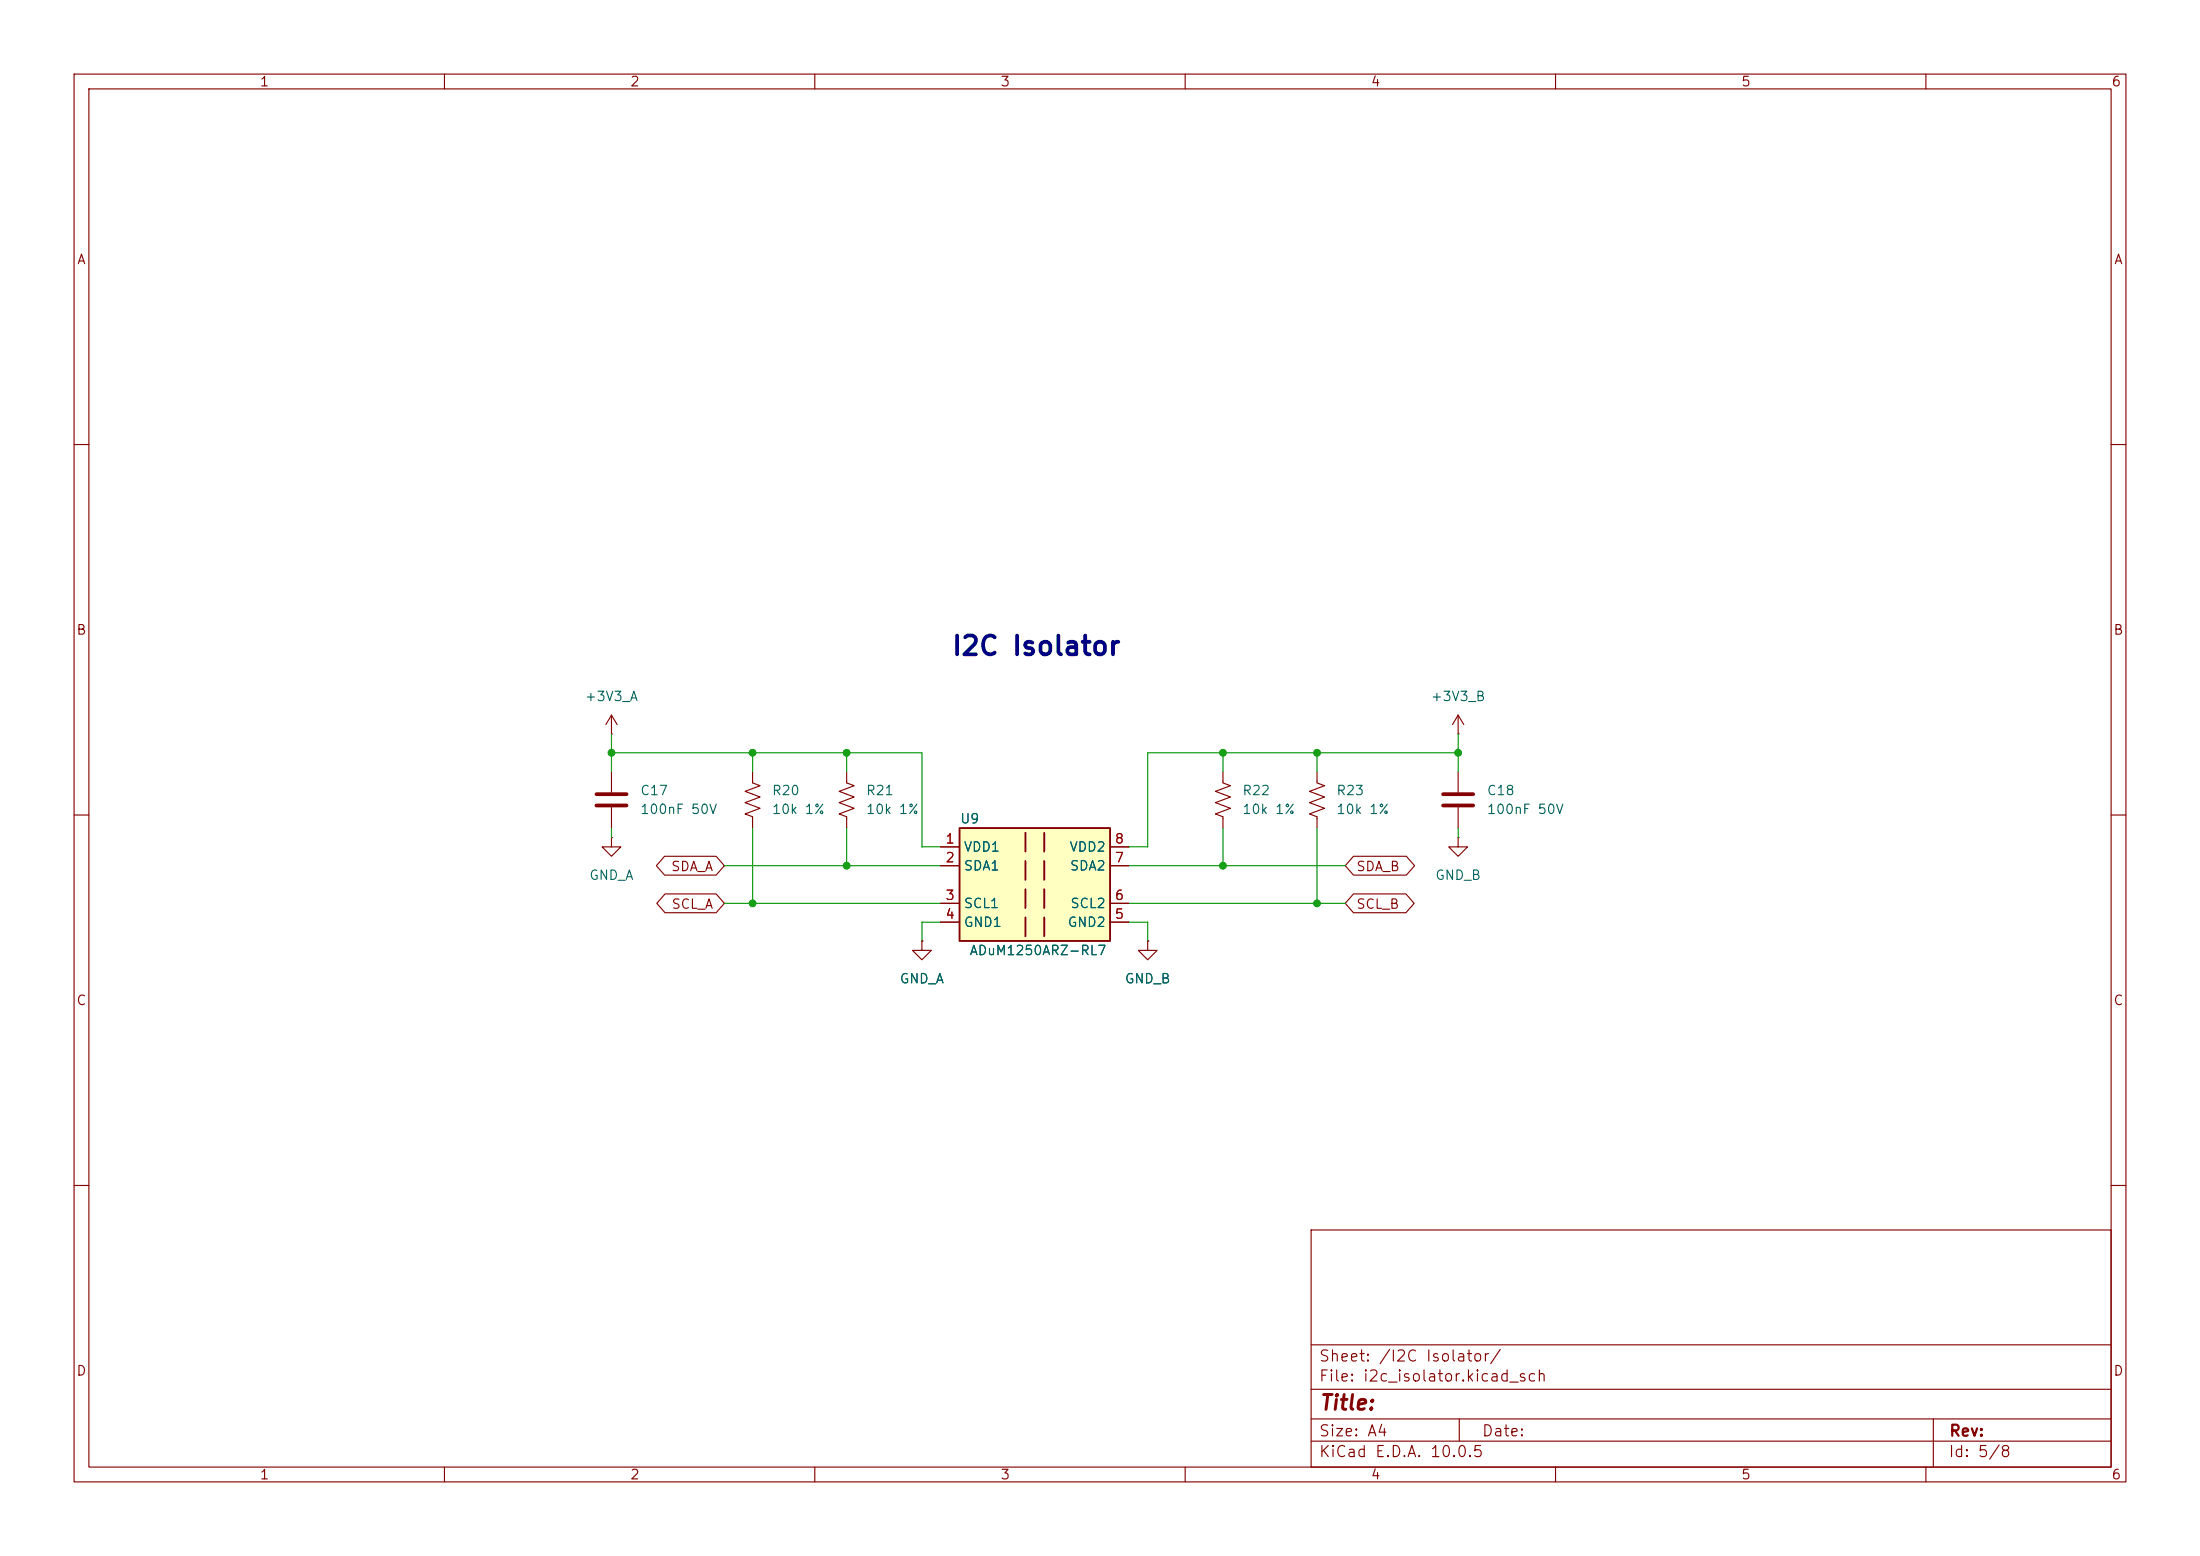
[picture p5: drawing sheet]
(kicad_sch
 (version 20260306)
 (generator "eeschema")
 (generator_version "10.0")
 (paper "A4")
 (lib_symbols
  (symbol "Device:C"
   (pin_numbers (hide yes))
   (pin_names
    (offset 0.254)) (exclude_from_sim no) (in_bom yes) (on_board yes)
   (in_pos_files yes)
   (duplicate_pin_numbers_are_jumpers no)
   (property "Reference" "C" (at 0.635 2.54 0) (show_name no) (do_not_autoplace no) (effects (font (size 1.27 1.27)) (justify left)))
   (property "Value" "C" (at 0.635 -2.54 0) (show_name no) (do_not_autoplace no) (effects (font (size 1.27 1.27)) (justify left)))
   (property "Footprint" "" (at 0.9652 -3.81 0) (show_name no) (do_not_autoplace no) (hide yes) (effects (font (size 1.27 1.27))))
   (property "Datasheet" "" (at 0 0 0) (show_name no) (do_not_autoplace no) (hide yes) (effects (font (size 1.27 1.27))))
   (property "Description" "Unpolarized capacitor" (at 0 0 0) (show_name no) (do_not_autoplace no) (hide yes) (effects (font (size 1.27 1.27))))
   (symbol "C_0_1"
    (polyline (pts (xy -2.032 0.762) (xy 2.032 0.762)) (stroke (width 0.508) (type default)) (fill (type none)))
    (polyline (pts (xy -2.032 -0.762) (xy 2.032 -0.762)) (stroke (width 0.508) (type default)) (fill (type none))))
   (symbol "C_1_1"
    (pin passive line (at 0 3.81 270) (length 2.794) (name "" (effects (font (size 1.27 1.27)))) (number "1" (effects (font (size 1.27 1.27)))))
    (pin passive line (at 0 -3.81 90) (length 2.794) (name "" (effects (font (size 1.27 1.27)))) (number "2" (effects (font (size 1.27 1.27))))))
   (embedded_fonts no))
  (symbol "Device:R_US"
   (pin_numbers (hide yes))
   (pin_names
    (offset 0)) (exclude_from_sim no) (in_bom yes) (on_board yes)
   (in_pos_files yes)
   (duplicate_pin_numbers_are_jumpers no)
   (property "Reference" "R" (at 2.54 0 90) (show_name no) (do_not_autoplace no) (effects (font (size 1.27 1.27))))
   (property "Value" "R_US" (at -2.54 0 90) (show_name no) (do_not_autoplace no) (effects (font (size 1.27 1.27))))
   (property "Footprint" "" (at 1.016 -0.254 90) (show_name no) (do_not_autoplace no) (hide yes) (effects (font (size 1.27 1.27))))
   (property "Datasheet" "" (at 0 0 0) (show_name no) (do_not_autoplace no) (hide yes) (effects (font (size 1.27 1.27))))
   (property "Description" "Resistor, US symbol" (at 0 0 0) (show_name no) (do_not_autoplace no) (hide yes) (effects (font (size 1.27 1.27))))
   (symbol "R_US_0_1"
    (polyline (pts (xy 0 2.286) (xy 0 2.54)) (stroke (width 0) (type default)) (fill (type none)))
    (polyline (pts (xy 0 2.286) (xy 1.016 1.905) (xy 0 1.524) (xy -1.016 1.143) (xy 0 0.762)) (stroke (width 0) (type default)) (fill (type none)))
    (polyline (pts (xy 0 0.762) (xy 1.016 0.381) (xy 0 0) (xy -1.016 -0.381) (xy 0 -0.762)) (stroke (width 0) (type default)) (fill (type none)))
    (polyline (pts (xy 0 -0.762) (xy 1.016 -1.143) (xy 0 -1.524) (xy -1.016 -1.905) (xy 0 -2.286)) (stroke (width 0) (type default)) (fill (type none)))
    (polyline (pts (xy 0 -2.286) (xy 0 -2.54)) (stroke (width 0) (type default)) (fill (type none))))
   (symbol "R_US_1_1"
    (pin passive line (at 0 3.81 270) (length 1.27) (name "" (effects (font (size 1.27 1.27)))) (number "1" (effects (font (size 1.27 1.27)))))
    (pin passive line (at 0 -3.81 90) (length 1.27) (name "" (effects (font (size 1.27 1.27)))) (number "2" (effects (font (size 1.27 1.27))))))
   (embedded_fonts no))
  (symbol "Isolator:ADuM1250" (exclude_from_sim no) (in_bom yes) (on_board yes)
   (in_pos_files yes)
   (duplicate_pin_numbers_are_jumpers no)
   (property "Reference" "U" (at -10.16 8.89 0) (show_name no) (do_not_autoplace no) (effects (font (size 1.27 1.27)) (justify left)))
   (property "Value" "ADuM1250" (at -2.032 8.89 0) (show_name no) (do_not_autoplace no) (effects (font (size 1.27 1.27)) (justify left)))
   (property "Footprint" "Package_SO:SOIC-8_3.9x4.9mm_P1.27mm" (at 0 -10.16 0) (show_name no) (do_not_autoplace no) (hide yes) (effects (font (size 1.27 1.27)
    (italic yes))))
   (property "Datasheet" "https://www.analog.com/media/en/technical-documentation/data-sheets/ADuM1250_1251.pdf" (at -11.43 10.16 0) (show_name no) (do_not_autoplace no) (hide yes) (effects (font (size 1.27 1.27))))
   (property "Description" "Dual-channel I2C digital isolator, Bidirectional communication, 3V/5V level translation, SOIC-8" (at 0 0 0) (show_name no) (do_not_autoplace no) (hide yes) (effects (font (size 1.27 1.27))))
   (symbol "ADuM1250_0_1"
    (rectangle (start -10.16 7.62) (end 10.16 -7.62) (stroke (width 0.254) (type default)) (fill (type background)))
    (polyline (pts (xy -1.27 6.985) (xy -1.27 4.445)) (stroke (width 0.254) (type default)) (fill (type none)))
    (polyline (pts (xy -1.27 3.175) (xy -1.27 0.635)) (stroke (width 0.254) (type default)) (fill (type none)))
    (polyline (pts (xy -1.27 -0.635) (xy -1.27 -3.175)) (stroke (width 0.254) (type default)) (fill (type none)))
    (polyline (pts (xy -1.27 -4.445) (xy -1.27 -6.985)) (stroke (width 0.254) (type default)) (fill (type none)))
    (polyline (pts (xy 1.27 6.985) (xy 1.27 4.445)) (stroke (width 0.254) (type default)) (fill (type none)))
    (polyline (pts (xy 1.27 3.175) (xy 1.27 0.635)) (stroke (width 0.254) (type default)) (fill (type none)))
    (polyline (pts (xy 1.27 -0.635) (xy 1.27 -3.175)) (stroke (width 0.254) (type default)) (fill (type none)))
    (polyline (pts (xy 1.27 -4.445) (xy 1.27 -6.985)) (stroke (width 0.254) (type default)) (fill (type none))))
   (symbol "ADuM1250_1_1"
    (pin power_in line (at -12.7 5.08 0) (length 2.54) (name "VDD1" (effects (font (size 1.27 1.27)))) (number "1" (effects (font (size 1.27 1.27)))))
    (pin bidirectional line (at -12.7 2.54 0) (length 2.54) (name "SDA1" (effects (font (size 1.27 1.27)))) (number "2" (effects (font (size 1.27 1.27)))))
    (pin bidirectional line (at -12.7 -2.54 0) (length 2.54) (name "SCL1" (effects (font (size 1.27 1.27)))) (number "3" (effects (font (size 1.27 1.27)))))
    (pin power_in line (at -12.7 -5.08 0) (length 2.54) (name "GND1" (effects (font (size 1.27 1.27)))) (number "4" (effects (font (size 1.27 1.27)))))
    (pin power_in line (at 12.7 -5.08 180) (length 2.54) (name "GND2" (effects (font (size 1.27 1.27)))) (number "5" (effects (font (size 1.27 1.27)))))
    (pin bidirectional line (at 12.7 -2.54 180) (length 2.54) (name "SCL2" (effects (font (size 1.27 1.27)))) (number "6" (effects (font (size 1.27 1.27)))))
    (pin bidirectional line (at 12.7 2.54 180) (length 2.54) (name "SDA2" (effects (font (size 1.27 1.27)))) (number "7" (effects (font (size 1.27 1.27)))))
    (pin power_in line (at 12.7 5.08 180) (length 2.54) (name "VDD2" (effects (font (size 1.27 1.27)))) (number "8" (effects (font (size 1.27 1.27))))))
   (embedded_fonts no))
  (symbol "power:+3V3"
   (power global)
   (pin_numbers (hide yes))
   (pin_names
    (offset 0) (hide yes)) (exclude_from_sim no) (in_bom yes) (on_board yes)
   (in_pos_files yes)
   (duplicate_pin_numbers_are_jumpers no)
   (property "Reference" "#PWR" (at 0 -3.81 0) (show_name no) (do_not_autoplace no) (hide yes) (effects (font (size 1.27 1.27))))
   (property "Value" "+3V3" (at 0 3.556 0) (show_name no) (do_not_autoplace no) (effects (font (size 1.27 1.27))))
   (property "Footprint" "" (at 0 0 0) (show_name no) (do_not_autoplace no) (hide yes) (effects (font (size 1.27 1.27))))
   (property "Datasheet" "" (at 0 0 0) (show_name no) (do_not_autoplace no) (hide yes) (effects (font (size 1.27 1.27))))
   (property "Description" "Power symbol creates a global label with name \"+3V3\"" (at 0 0 0) (show_name no) (do_not_autoplace no) (hide yes) (effects (font (size 1.27 1.27))))
   (symbol "+3V3_0_1"
    (polyline (pts (xy -0.762 1.27) (xy 0 2.54)) (stroke (width 0) (type default)) (fill (type none)))
    (polyline (pts (xy 0 2.54) (xy 0.762 1.27)) (stroke (width 0) (type default)) (fill (type none)))
    (polyline (pts (xy 0 0) (xy 0 2.54)) (stroke (width 0) (type default)) (fill (type none))))
   (symbol "+3V3_1_1"
    (pin power_in line (at 0 0 90) (length 0) (name "" (effects (font (size 1.27 1.27)))) (number "1" (effects (font (size 1.27 1.27))))))
   (embedded_fonts no))
  (symbol "power:GND1"
   (power global)
   (pin_numbers (hide yes))
   (pin_names
    (offset 0) (hide yes)) (exclude_from_sim no) (in_bom yes) (on_board yes)
   (in_pos_files yes)
   (duplicate_pin_numbers_are_jumpers no)
   (property "Reference" "#PWR" (at 0 -6.35 0) (show_name no) (do_not_autoplace no) (hide yes) (effects (font (size 1.27 1.27))))
   (property "Value" "GND1" (at 0 -3.81 0) (show_name no) (do_not_autoplace no) (effects (font (size 1.27 1.27))))
   (property "Footprint" "" (at 0 0 0) (show_name no) (do_not_autoplace no) (hide yes) (effects (font (size 1.27 1.27))))
   (property "Datasheet" "" (at 0 0 0) (show_name no) (do_not_autoplace no) (hide yes) (effects (font (size 1.27 1.27))))
   (property "Description" "Power symbol creates a global label with name \"GND1\" , ground" (at 0 0 0) (show_name no) (do_not_autoplace no) (hide yes) (effects (font (size 1.27 1.27))))
   (symbol "GND1_0_1"
    (polyline (pts (xy 0 0) (xy 0 -1.27) (xy 1.27 -1.27) (xy 0 -2.54) (xy -1.27 -1.27) (xy 0 -1.27)) (stroke (width 0) (type default)) (fill (type none))))
   (symbol "GND1_1_1"
    (pin power_in line (at 0 0 270) (length 0) (name "" (effects (font (size 1.27 1.27)))) (number "1" (effects (font (size 1.27 1.27))))))
   (embedded_fonts no)))
 (text "I2C Isolator"
  (exclude_from_sim no)
  (at 128.27 88.9 0)
  (effects (font (size 2.54 2.54) (thickness 0.508)
    (bold yes) (color 0 0 132 1)) (justify left bottom)))
 (junction
  (at 196.85 101.6)
  (diameter 0)
  (color 0 0 0 0))
 (junction
  (at 165.1 101.6)
  (diameter 0)
  (color 0 0 0 0))
 (junction
  (at 101.6 121.92)
  (diameter 0)
  (color 0 0 0 0))
 (junction
  (at 82.55 101.6)
  (diameter 0)
  (color 0 0 0 0))
 (junction
  (at 114.3 101.6)
  (diameter 0)
  (color 0 0 0 0))
 (junction
  (at 114.3 116.84)
  (diameter 0)
  (color 0 0 0 0))
 (junction
  (at 177.8 121.92)
  (diameter 0)
  (color 0 0 0 0))
 (junction
  (at 177.8 101.6)
  (diameter 0)
  (color 0 0 0 0))
 (junction
  (at 101.6 101.6)
  (diameter 0)
  (color 0 0 0 0))
 (junction
  (at 165.1 116.84)
  (diameter 0)
  (color 0 0 0 0))
 (wire
  (pts (xy 114.3 101.6) (xy 124.46 101.6))
  (stroke (width 0) (type default)))
 (wire
  (pts (xy 177.8 101.6) (xy 165.1 101.6))
  (stroke (width 0) (type default)))
 (wire
  (pts (xy 82.55 99.06) (xy 82.55 101.6))
  (stroke (width 0) (type default)))
 (wire
  (pts (xy 114.3 101.6) (xy 114.3 104.14))
  (stroke (width 0) (type default)))
 (wire
  (pts (xy 124.46 114.3) (xy 124.46 101.6))
  (stroke (width 0) (type default)))
 (wire
  (pts (xy 165.1 101.6) (xy 154.94 101.6))
  (stroke (width 0) (type default)))
 (wire
  (pts (xy 124.46 127) (xy 124.46 124.46))
  (stroke (width 0) (type default)))
 (wire
  (pts (xy 124.46 124.46) (xy 127 124.46))
  (stroke (width 0) (type default)))
 (wire
  (pts (xy 154.94 127) (xy 154.94 124.46))
  (stroke (width 0) (type default)))
 (wire
  (pts (xy 114.3 116.84) (xy 127 116.84))
  (stroke (width 0) (type default)))
 (wire
  (pts (xy 154.94 114.3) (xy 154.94 101.6))
  (stroke (width 0) (type default)))
 (wire
  (pts (xy 196.85 99.06) (xy 196.85 101.6))
  (stroke (width 0) (type default)))
 (wire
  (pts (xy 177.8 121.92) (xy 152.4 121.92))
  (stroke (width 0) (type default)))
 (wire
  (pts (xy 154.94 124.46) (xy 152.4 124.46))
  (stroke (width 0) (type default)))
 (wire
  (pts (xy 82.55 111.76) (xy 82.55 113.03))
  (stroke (width 0) (type default)))
 (wire
  (pts (xy 181.61 121.92) (xy 177.8 121.92))
  (stroke (width 0) (type default)))
 (wire
  (pts (xy 152.4 114.3) (xy 154.94 114.3))
  (stroke (width 0) (type default)))
 (wire
  (pts (xy 196.85 104.14) (xy 196.85 101.6))
  (stroke (width 0) (type default)))
 (wire
  (pts (xy 177.8 101.6) (xy 177.8 104.14))
  (stroke (width 0) (type default)))
 (wire
  (pts (xy 127 114.3) (xy 124.46 114.3))
  (stroke (width 0) (type default)))
 (wire
  (pts (xy 196.85 101.6) (xy 177.8 101.6))
  (stroke (width 0) (type default)))
 (wire
  (pts (xy 82.55 101.6) (xy 101.6 101.6))
  (stroke (width 0) (type default)))
 (wire
  (pts (xy 101.6 121.92) (xy 127 121.92))
  (stroke (width 0) (type default)))
 (wire
  (pts (xy 101.6 101.6) (xy 114.3 101.6))
  (stroke (width 0) (type default)))
 (wire
  (pts (xy 97.79 121.92) (xy 101.6 121.92))
  (stroke (width 0) (type default)))
 (wire
  (pts (xy 196.85 111.76) (xy 196.85 113.03))
  (stroke (width 0) (type default)))
 (wire
  (pts (xy 97.79 116.84) (xy 114.3 116.84))
  (stroke (width 0) (type default)))
 (wire
  (pts (xy 165.1 111.76) (xy 165.1 116.84))
  (stroke (width 0) (type default)))
 (wire
  (pts (xy 165.1 101.6) (xy 165.1 104.14))
  (stroke (width 0) (type default)))
 (wire
  (pts (xy 82.55 104.14) (xy 82.55 101.6))
  (stroke (width 0) (type default)))
 (wire
  (pts (xy 114.3 111.76) (xy 114.3 116.84))
  (stroke (width 0) (type default)))
 (wire
  (pts (xy 165.1 116.84) (xy 152.4 116.84))
  (stroke (width 0) (type default)))
 (wire
  (pts (xy 181.61 116.84) (xy 165.1 116.84))
  (stroke (width 0) (type default)))
 (wire
  (pts (xy 101.6 111.76) (xy 101.6 121.92))
  (stroke (width 0) (type default)))
 (wire
  (pts (xy 177.8 111.76) (xy 177.8 121.92))
  (stroke (width 0) (type default)))
 (wire
  (pts (xy 101.6 101.6) (xy 101.6 104.14))
  (stroke (width 0) (type default)))
 (global_label "SCL_B"
  (shape bidirectional)
  (at 181.61 121.92 0)
  (fields_autoplaced yes)
  (effects (font (size 1.27 1.27)) (justify left))
  (property "Intersheetrefs" "${INTERSHEET_REFS}" (at 191.4517 121.92 0) (hide yes) (show_name no) (do_not_autoplace no) (effects (font (size 1.27 1.27)) (justify left))))
 (global_label "SDA_B"
  (shape bidirectional)
  (at 181.61 116.84 0)
  (fields_autoplaced yes)
  (effects (font (size 1.27 1.27)) (justify left))
  (property "Intersheetrefs" "${INTERSHEET_REFS}" (at 191.5122 116.84 0) (hide yes) (show_name no) (do_not_autoplace no) (effects (font (size 1.27 1.27)) (justify left))))
 (global_label "SCL_A"
  (shape bidirectional)
  (at 97.79 121.92 180)
  (fields_autoplaced yes)
  (effects (font (size 1.27 1.27)) (justify right))
  (property "Intersheetrefs" "${INTERSHEET_REFS}" (at 88.1297 121.92 0) (hide yes) (show_name no) (do_not_autoplace no) (effects (font (size 1.27 1.27)) (justify right))))
 (global_label "SDA_A"
  (shape bidirectional)
  (at 97.79 116.84 180)
  (fields_autoplaced yes)
  (effects (font (size 1.27 1.27)) (justify right))
  (property "Intersheetrefs" "${INTERSHEET_REFS}" (at 88.0692 116.84 0) (hide yes) (show_name no) (do_not_autoplace no) (effects (font (size 1.27 1.27)) (justify right))))
 (symbol
  (lib_id "Device:R_US")
  (at 165.1 107.95 0)
  (unit 1)
  (body_style 1)
  (exclude_from_sim no)
  (in_bom yes)
  (on_board yes)
  (in_pos_files yes)
  (dnp no)
  (fields_autoplaced yes)
  (property "Reference" "R22" (at 167.64 106.6799 0) (show_name no) (do_not_autoplace no) (effects (font (size 1.27 1.27)) (justify left)))
  (property "Value" "10k 1%" (at 167.64 109.2199 0) (show_name no) (do_not_autoplace no) (effects (font (size 1.27 1.27)) (justify left)))
  (property "Footprint" "Resistor_SMD:R_0603_1608Metric" (at 166.116 108.204 90) (hide yes) (show_name no) (do_not_autoplace no) (effects (font (size 1.27 1.27))))
  (property "Datasheet" "" (at 165.1 107.95 0) (hide yes) (show_name no) (do_not_autoplace no) (effects (font (size 1.27 1.27))))
  (property "Description" "Resistor, US symbol" (at 165.1 107.95 0) (hide yes) (show_name no) (do_not_autoplace no) (effects (font (size 1.27 1.27))))
  (property "LCSC" "C25804" (at 165.1 107.95 0) (hide yes) (show_name no) (do_not_autoplace no) (effects (font (size 1.27 1.27))))
  (pin "2")
  (pin "1"))
 (symbol
  (lib_id "power:GND1")
  (at 196.85 113.03 0)
  (mirror y)
  (unit 1)
  (body_style 1)
  (exclude_from_sim no)
  (in_bom yes)
  (on_board yes)
  (in_pos_files yes)
  (dnp no)
  (fields_autoplaced yes)
  (property "Reference" "#PWR029" (at 196.85 119.38 0) (hide yes) (show_name no) (do_not_autoplace no) (effects (font (size 1.27 1.27))))
  (property "Value" "GND_B" (at 196.85 118.11 0) (show_name no) (do_not_autoplace no) (effects (font (size 1.27 1.27))))
  (property "Footprint" "" (at 196.85 113.03 0) (hide yes) (show_name no) (do_not_autoplace no) (effects (font (size 1.27 1.27))))
  (property "Datasheet" "" (at 196.85 113.03 0) (hide yes) (show_name no) (do_not_autoplace no) (effects (font (size 1.27 1.27))))
  (property "Description" "Power symbol creates a global label with name \"GND1\" , ground" (at 196.85 113.03 0) (hide yes) (show_name no) (do_not_autoplace no) (effects (font (size 1.27 1.27))))
  (pin "1"))
 (symbol
  (lib_id "power:+3V3")
  (at 196.85 99.06 0)
  (mirror y)
  (unit 1)
  (body_style 1)
  (exclude_from_sim no)
  (in_bom yes)
  (on_board yes)
  (in_pos_files yes)
  (dnp no)
  (fields_autoplaced yes)
  (property "Reference" "#PWR028" (at 196.85 102.87 0) (hide yes) (show_name no) (do_not_autoplace no) (effects (font (size 1.27 1.27))))
  (property "Value" "+3V3_B" (at 196.85 93.98 0) (show_name no) (do_not_autoplace no) (effects (font (size 1.27 1.27))))
  (property "Footprint" "" (at 196.85 99.06 0) (hide yes) (show_name no) (do_not_autoplace no) (effects (font (size 1.27 1.27))))
  (property "Datasheet" "" (at 196.85 99.06 0) (hide yes) (show_name no) (do_not_autoplace no) (effects (font (size 1.27 1.27))))
  (property "Description" "Power symbol creates a global label with name \"+3V3\"" (at 196.85 99.06 0) (hide yes) (show_name no) (do_not_autoplace no) (effects (font (size 1.27 1.27))))
  (pin "1"))
 (symbol
  (lib_id "power:GND1")
  (at 82.55 113.03 0)
  (unit 1)
  (body_style 1)
  (exclude_from_sim no)
  (in_bom yes)
  (on_board yes)
  (in_pos_files yes)
  (dnp no)
  (fields_autoplaced yes)
  (property "Reference" "#PWR025" (at 82.55 119.38 0) (hide yes) (show_name no) (do_not_autoplace no) (effects (font (size 1.27 1.27))))
  (property "Value" "GND_A" (at 82.55 118.11 0) (show_name no) (do_not_autoplace no) (effects (font (size 1.27 1.27))))
  (property "Footprint" "" (at 82.55 113.03 0) (hide yes) (show_name no) (do_not_autoplace no) (effects (font (size 1.27 1.27))))
  (property "Datasheet" "" (at 82.55 113.03 0) (hide yes) (show_name no) (do_not_autoplace no) (effects (font (size 1.27 1.27))))
  (property "Description" "Power symbol creates a global label with name \"GND1\" , ground" (at 82.55 113.03 0) (hide yes) (show_name no) (do_not_autoplace no) (effects (font (size 1.27 1.27))))
  (pin "1"))
 (symbol
  (lib_id "power:GND1")
  (at 124.46 127 0)
  (unit 1)
  (body_style 1)
  (exclude_from_sim no)
  (in_bom yes)
  (on_board yes)
  (in_pos_files yes)
  (dnp no)
  (fields_autoplaced yes)
  (property "Reference" "#PWR026" (at 124.46 133.35 0) (hide yes) (show_name no) (do_not_autoplace no) (effects (font (size 1.27 1.27))))
  (property "Value" "GND_A" (at 124.46 132.08 0) (show_name no) (do_not_autoplace no) (effects (font (size 1.27 1.27))))
  (property "Footprint" "" (at 124.46 127 0) (hide yes) (show_name no) (do_not_autoplace no) (effects (font (size 1.27 1.27))))
  (property "Datasheet" "" (at 124.46 127 0) (hide yes) (show_name no) (do_not_autoplace no) (effects (font (size 1.27 1.27))))
  (property "Description" "Power symbol creates a global label with name \"GND1\" , ground" (at 124.46 127 0) (hide yes) (show_name no) (do_not_autoplace no) (effects (font (size 1.27 1.27))))
  (pin "1"))
 (symbol
  (lib_id "Device:R_US")
  (at 177.8 107.95 0)
  (unit 1)
  (body_style 1)
  (exclude_from_sim no)
  (in_bom yes)
  (on_board yes)
  (in_pos_files yes)
  (dnp no)
  (fields_autoplaced yes)
  (property "Reference" "R23" (at 180.34 106.6799 0) (show_name no) (do_not_autoplace no) (effects (font (size 1.27 1.27)) (justify left)))
  (property "Value" "10k 1%" (at 180.34 109.2199 0) (show_name no) (do_not_autoplace no) (effects (font (size 1.27 1.27)) (justify left)))
  (property "Footprint" "Resistor_SMD:R_0603_1608Metric" (at 178.816 108.204 90) (hide yes) (show_name no) (do_not_autoplace no) (effects (font (size 1.27 1.27))))
  (property "Datasheet" "" (at 177.8 107.95 0) (hide yes) (show_name no) (do_not_autoplace no) (effects (font (size 1.27 1.27))))
  (property "Description" "Resistor, US symbol" (at 177.8 107.95 0) (hide yes) (show_name no) (do_not_autoplace no) (effects (font (size 1.27 1.27))))
  (property "LCSC" "C25804" (at 177.8 107.95 0) (hide yes) (show_name no) (do_not_autoplace no) (effects (font (size 1.27 1.27))))
  (pin "2")
  (pin "1"))
 (symbol
  (lib_id "power:+3V3")
  (at 82.55 99.06 0)
  (unit 1)
  (body_style 1)
  (exclude_from_sim no)
  (in_bom yes)
  (on_board yes)
  (in_pos_files yes)
  (dnp no)
  (fields_autoplaced yes)
  (property "Reference" "#PWR024" (at 82.55 102.87 0) (hide yes) (show_name no) (do_not_autoplace no) (effects (font (size 1.27 1.27))))
  (property "Value" "+3V3_A" (at 82.55 93.98 0) (show_name no) (do_not_autoplace no) (effects (font (size 1.27 1.27))))
  (property "Footprint" "" (at 82.55 99.06 0) (hide yes) (show_name no) (do_not_autoplace no) (effects (font (size 1.27 1.27))))
  (property "Datasheet" "" (at 82.55 99.06 0) (hide yes) (show_name no) (do_not_autoplace no) (effects (font (size 1.27 1.27))))
  (property "Description" "Power symbol creates a global label with name \"+3V3\"" (at 82.55 99.06 0) (hide yes) (show_name no) (do_not_autoplace no) (effects (font (size 1.27 1.27))))
  (pin "1"))
 (symbol
  (lib_id "Device:C")
  (at 196.85 107.95 180)
  (unit 1)
  (body_style 1)
  (exclude_from_sim no)
  (in_bom yes)
  (on_board yes)
  (in_pos_files yes)
  (dnp no)
  (fields_autoplaced yes)
  (property "Reference" "C18" (at 200.66 106.6799 0) (show_name no) (do_not_autoplace no) (effects (font (size 1.27 1.27)) (justify right)))
  (property "Value" "100nF 50V" (at 200.66 109.2199 0) (show_name no) (do_not_autoplace no) (effects (font (size 1.27 1.27)) (justify right)))
  (property "Footprint" "Capacitor_SMD:C_0603_1608Metric" (at 195.8848 104.14 0) (hide yes) (show_name no) (do_not_autoplace no) (effects (font (size 1.27 1.27))))
  (property "Datasheet" "" (at 196.85 107.95 0) (hide yes) (show_name no) (do_not_autoplace no) (effects (font (size 1.27 1.27))))
  (property "Description" "Unpolarized capacitor" (at 196.85 107.95 0) (hide yes) (show_name no) (do_not_autoplace no) (effects (font (size 1.27 1.27))))
  (property "LCSC" "C14663" (at 196.85 107.95 90) (hide yes) (show_name no) (do_not_autoplace no) (effects (font (size 1.27 1.27))))
  (property "Manufacturer Part Number" "" (at 196.85 107.95 90) (hide yes) (show_name no) (do_not_autoplace no) (effects (font (size 1.27 1.27))))
  (pin "1")
  (pin "2"))
 (symbol
  (lib_id "Isolator:ADuM1250")
  (at 139.7 119.38 0)
  (unit 1)
  (body_style 1)
  (exclude_from_sim no)
  (in_bom yes)
  (on_board yes)
  (in_pos_files yes)
  (dnp no)
  (property "Reference" "U9" (at 129.54 110.49 0) (show_name no) (do_not_autoplace no) (effects (font (size 1.27 1.27)) (justify left)))
  (property "Value" "ADuM1250ARZ-RL7" (at 130.81 128.27 0) (show_name no) (do_not_autoplace no) (effects (font (size 1.27 1.27)) (justify left)))
  (property "Footprint" "Package_SO:SOIC-8_3.9x4.9mm_P1.27mm" (at 139.7 109.22 0) (hide yes) (show_name no) (do_not_autoplace no) (effects (font (size 1.27 1.27)
    (italic yes))))
  (property "Datasheet" "https://www.analog.com/media/en/technical-documentation/data-sheets/ADuM1250_1251.pdf" (at 128.27 129.54 0) (hide yes) (show_name no) (do_not_autoplace no) (effects (font (size 1.27 1.27))))
  (property "Description" "Dual-channel I2C digital isolator, Bidirectional communication, 3V/5V level translation, SOIC-8" (at 139.7 119.38 0) (hide yes) (show_name no) (do_not_autoplace no) (effects (font (size 1.27 1.27))))
  (property "LCSC" "C13839" (at 139.7 119.38 0) (hide yes) (show_name no) (do_not_autoplace no) (effects (font (size 1.27 1.27))))
  (pin "1")
  (pin "2")
  (pin "3")
  (pin "4")
  (pin "5")
  (pin "6")
  (pin "7")
  (pin "8"))
 (symbol
  (lib_id "Device:C")
  (at 82.55 107.95 180)
  (unit 1)
  (body_style 1)
  (exclude_from_sim no)
  (in_bom yes)
  (on_board yes)
  (in_pos_files yes)
  (dnp no)
  (fields_autoplaced yes)
  (property "Reference" "C17" (at 86.36 106.6799 0) (show_name no) (do_not_autoplace no) (effects (font (size 1.27 1.27)) (justify right)))
  (property "Value" "100nF 50V" (at 86.36 109.2199 0) (show_name no) (do_not_autoplace no) (effects (font (size 1.27 1.27)) (justify right)))
  (property "Footprint" "Capacitor_SMD:C_0603_1608Metric" (at 81.5848 104.14 0) (hide yes) (show_name no) (do_not_autoplace no) (effects (font (size 1.27 1.27))))
  (property "Datasheet" "" (at 82.55 107.95 0) (hide yes) (show_name no) (do_not_autoplace no) (effects (font (size 1.27 1.27))))
  (property "Description" "Unpolarized capacitor" (at 82.55 107.95 0) (hide yes) (show_name no) (do_not_autoplace no) (effects (font (size 1.27 1.27))))
  (property "LCSC" "C14663" (at 82.55 107.95 90) (hide yes) (show_name no) (do_not_autoplace no) (effects (font (size 1.27 1.27))))
  (property "Manufacturer Part Number" "" (at 82.55 107.95 90) (hide yes) (show_name no) (do_not_autoplace no) (effects (font (size 1.27 1.27))))
  (pin "1")
  (pin "2"))
 (symbol
  (lib_id "power:GND1")
  (at 154.94 127 0)
  (mirror y)
  (unit 1)
  (body_style 1)
  (exclude_from_sim no)
  (in_bom yes)
  (on_board yes)
  (in_pos_files yes)
  (dnp no)
  (fields_autoplaced yes)
  (property "Reference" "#PWR027" (at 154.94 133.35 0) (hide yes) (show_name no) (do_not_autoplace no) (effects (font (size 1.27 1.27))))
  (property "Value" "GND_B" (at 154.94 132.08 0) (show_name no) (do_not_autoplace no) (effects (font (size 1.27 1.27))))
  (property "Footprint" "" (at 154.94 127 0) (hide yes) (show_name no) (do_not_autoplace no) (effects (font (size 1.27 1.27))))
  (property "Datasheet" "" (at 154.94 127 0) (hide yes) (show_name no) (do_not_autoplace no) (effects (font (size 1.27 1.27))))
  (property "Description" "Power symbol creates a global label with name \"GND1\" , ground" (at 154.94 127 0) (hide yes) (show_name no) (do_not_autoplace no) (effects (font (size 1.27 1.27))))
  (pin "1"))
 (symbol
  (lib_id "Device:R_US")
  (at 114.3 107.95 0)
  (unit 1)
  (body_style 1)
  (exclude_from_sim no)
  (in_bom yes)
  (on_board yes)
  (in_pos_files yes)
  (dnp no)
  (fields_autoplaced yes)
  (property "Reference" "R21" (at 116.84 106.6799 0) (show_name no) (do_not_autoplace no) (effects (font (size 1.27 1.27)) (justify left)))
  (property "Value" "10k 1%" (at 116.84 109.2199 0) (show_name no) (do_not_autoplace no) (effects (font (size 1.27 1.27)) (justify left)))
  (property "Footprint" "Resistor_SMD:R_0603_1608Metric" (at 115.316 108.204 90) (hide yes) (show_name no) (do_not_autoplace no) (effects (font (size 1.27 1.27))))
  (property "Datasheet" "" (at 114.3 107.95 0) (hide yes) (show_name no) (do_not_autoplace no) (effects (font (size 1.27 1.27))))
  (property "Description" "Resistor, US symbol" (at 114.3 107.95 0) (hide yes) (show_name no) (do_not_autoplace no) (effects (font (size 1.27 1.27))))
  (property "LCSC" "C25804" (at 114.3 107.95 0) (hide yes) (show_name no) (do_not_autoplace no) (effects (font (size 1.27 1.27))))
  (pin "2")
  (pin "1"))
 (symbol
  (lib_id "Device:R_US")
  (at 101.6 107.95 0)
  (unit 1)
  (body_style 1)
  (exclude_from_sim no)
  (in_bom yes)
  (on_board yes)
  (in_pos_files yes)
  (dnp no)
  (fields_autoplaced yes)
  (property "Reference" "R20" (at 104.14 106.6799 0) (show_name no) (do_not_autoplace no) (effects (font (size 1.27 1.27)) (justify left)))
  (property "Value" "10k 1%" (at 104.14 109.2199 0) (show_name no) (do_not_autoplace no) (effects (font (size 1.27 1.27)) (justify left)))
  (property "Footprint" "Resistor_SMD:R_0603_1608Metric" (at 102.616 108.204 90) (hide yes) (show_name no) (do_not_autoplace no) (effects (font (size 1.27 1.27))))
  (property "Datasheet" "" (at 101.6 107.95 0) (hide yes) (show_name no) (do_not_autoplace no) (effects (font (size 1.27 1.27))))
  (property "Description" "Resistor, US symbol" (at 101.6 107.95 0) (hide yes) (show_name no) (do_not_autoplace no) (effects (font (size 1.27 1.27))))
  (property "LCSC" "C25804" (at 101.6 107.95 0) (hide yes) (show_name no) (do_not_autoplace no) (effects (font (size 1.27 1.27))))
  (pin "2")
  (pin "1")))
